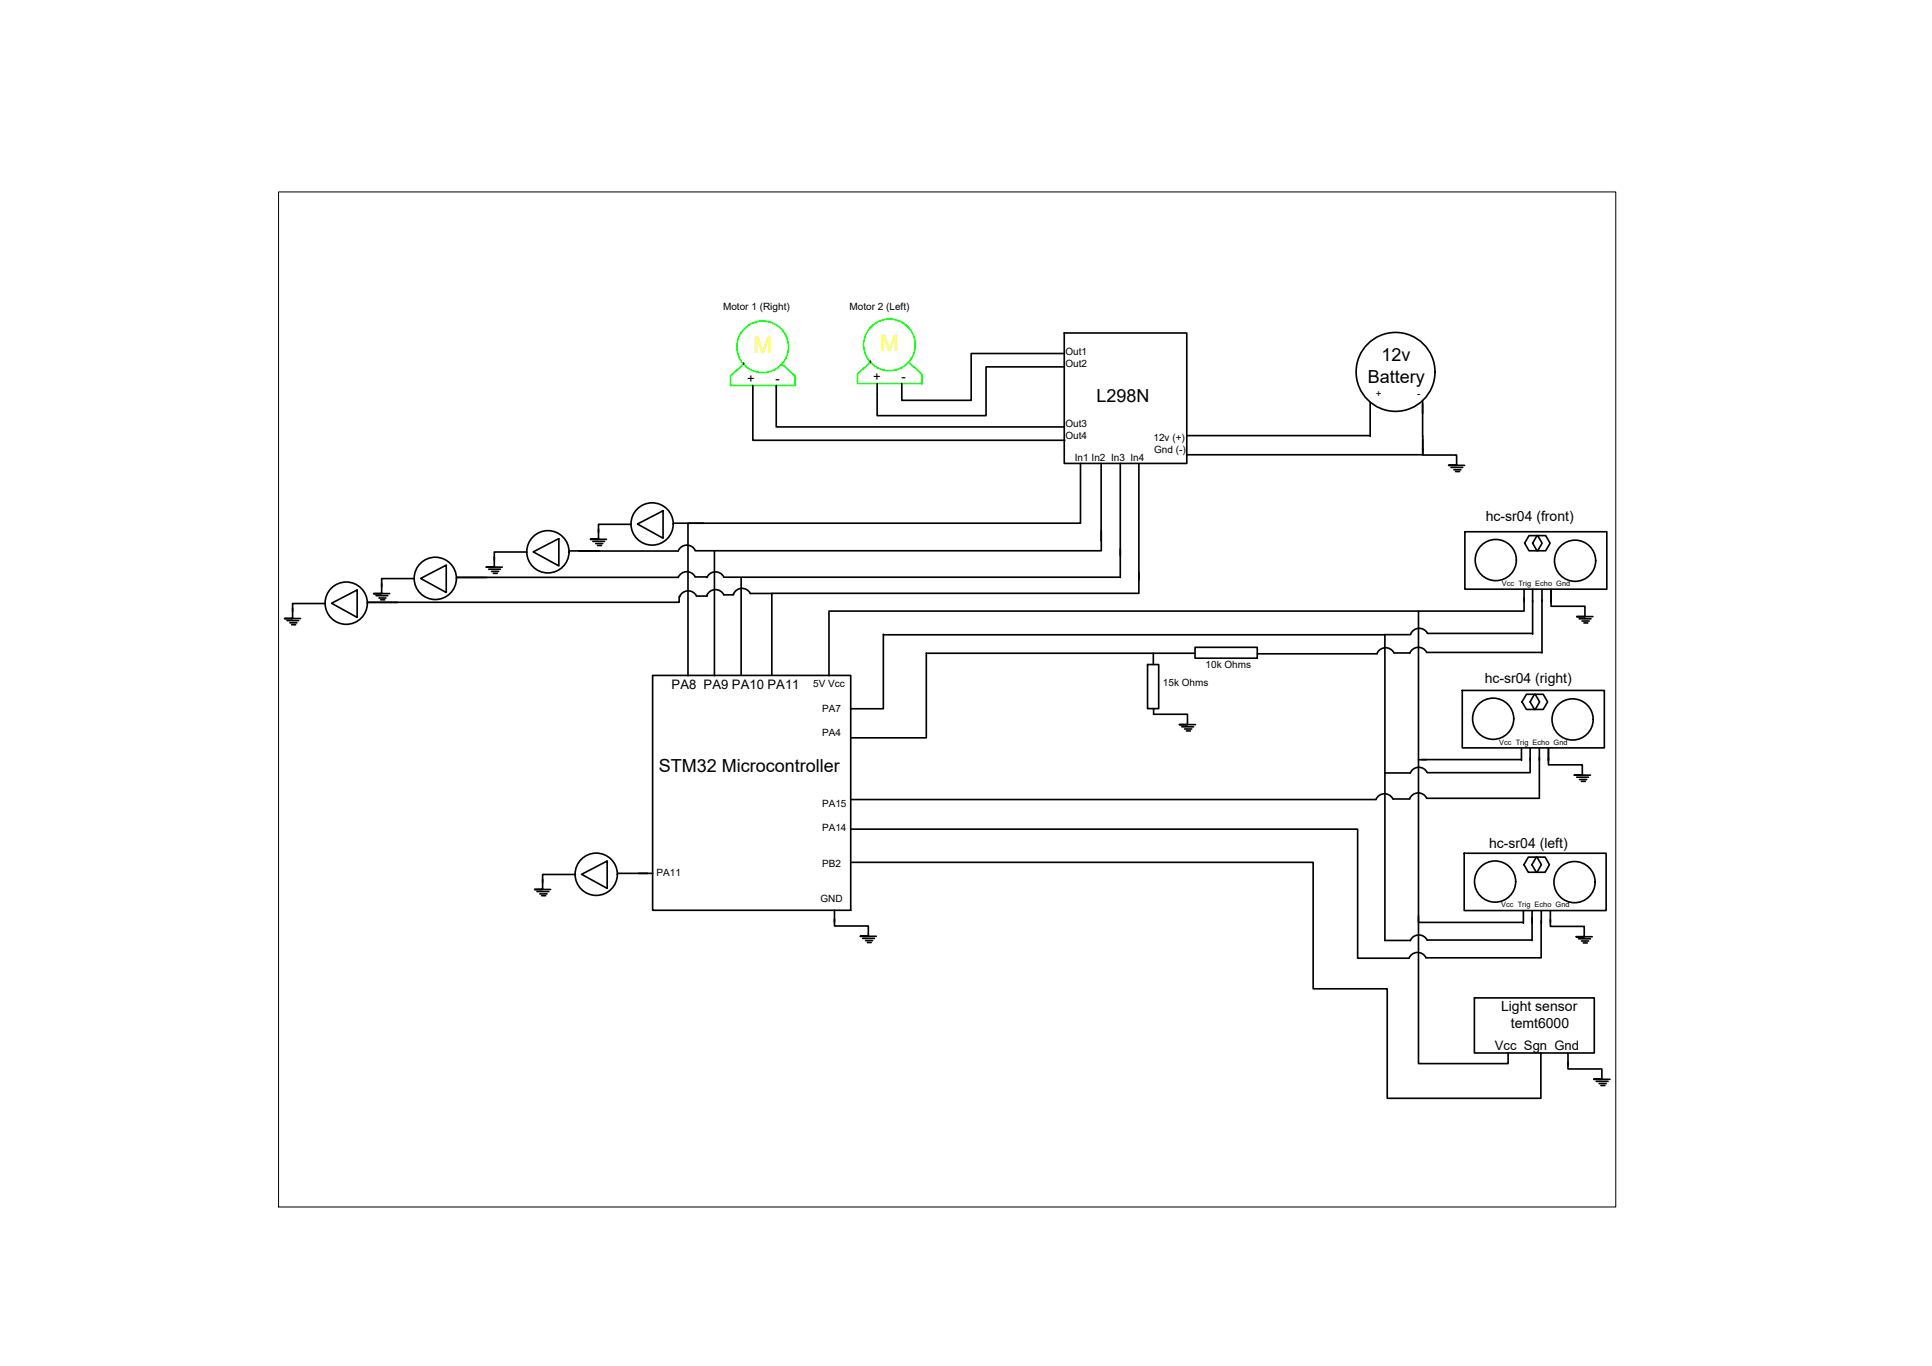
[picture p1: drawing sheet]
<svg xmlns="http://www.w3.org/2000/svg" width="297mm" height="210mm" viewBox="0 0 297 210" stroke-linecap="round" stroke-linejoin="round" font-family="sans-serif">
<!-- layer: 0 -->
<g fill="none" stroke="#000" stroke-width=".25">
<path d="M114.3 56h.1M115.7 59.2v8.5h48M119.3 59.2v6.4h44.3M133.8 55.7h.1M163.6 56.4h-12v7.5h-16.7v-4.9M163.6 51.2h18.9v20h-18.9zM163.6 54.3h-14.3v7.2h-10.7v-2.6M101.9 78.5l-3.9 2 3.9 2.2v-4.2M166.1 71.2v9.2h-60.3v23.5M169.3 71.2v11.9M172.2 71.2v17.5M175.1 71.3v17.8"/>
<path d="M182.5 66.9h28.1M210.7 61.8v5.3M218.7 61.6v5.6M218.7 67v2.9h-36.3M218.7 68.9v1h5.3v1.6h-1.3h2.5M218.7 67.5v1.8M223.1 71.8h1.8M223.5 72.2h1.1M223.8 72.5h.6M44.1 95.4h1.8M44.6 95.7h1M44.8 96h.7"/>
<path d="M45 93.5v1.5h-1.2h2.4M50 92.7h-5v1.3M54.9 90.7l-3.9 2 3.9 2.2v-4.2M56.5 92.6h4.6M57.8 91.5h1.8M58.3 91.9h1M58.5 92.2h.6M58.7 89.6v1.6h-1.2h2.4M63.7 88.9h-5v1.3M68.6 86.9l-3.9 2 3.9 2.1v-4.1M70.2 88.7h4.6M70.3 88.7h34"/>
<path d="M75.1 87.5h1.8M75.6 87.8h1.1M75.8 88.1h.7M76 85.6v1.6h-1.2h2.4M81 84.8h-5v1.3M85.9 82.8l-3.9 2 3.9 2.2v-4.2M87.5 84.7h4.6M89 84.7h15.3M91.2 83.2h1.7M91.6 83.5h1.1M91.9 83.8h.6M92 81.3v1.6h-1.2h2.4"/>
<path d="M97 80.6h-5v1.2M103.5 80.4h4.7M104.5 91.7h-.1v.8h-47.8M106.9 84.5a1.43 1.43 0 0 0-1.4-.7 1.43 1.43 0 0 0-1.2 .8M106.9 88.6a1.43 1.43 0 0 0-1.4-.8 1.43 1.43 0 0 0-1.2 .9M106.9 88.7h1.9M107.1 91.6a1.43 1.43 0 0 0-1.3-.8 1.43 1.43 0 0 0-1.3 .9M108.7 91.5v.1h-1.6M109.8 84.7v19.1M111.3 88.7h60.9M111.3 88.7a1.43 1.43 0 0 0-1.4-.8 1.43 1.43 0 0 0-1.2 .9M111.3 91.4a1.43 1.43 0 0 0-1.4-.8 1.43 1.43 0 0 0-1.2 .9"/>
<path d="M113.9 88.8v15M115.3 91.2h3.4M115.4 91.2a1.38 1.38 0 0 0-1.4-.8 1.38 1.38 0 0 0-1.2 1h-1.5M135.8 97.5v11.4h-5M135.8 97.5h77.1M169.3 81.5v3.1h-62.4M175.1 87.9v3.3h-56.4v12.5M183.7 99.5h9.6v1.6h-9.6zM218.1 93.9v47.8h16.1M225.2 81.7h21.8v8.8h-21.8zM234.3 91.9v2h-106.8v9.9M234.3 90.5v2"/>
<path d="M235.1 82.3h1.3l.7 1.2-.7 1.1h-1.3l-.7-1.1zM235.6 92.3v5.2M235.6 97.3h-16.1a1.4 1.4 0 0 0-1.4-.7 1.4 1.4 0 0 0-1.2 .9h-4v47M235.6 90.6v1.9M236.3 82.3h1.3l.7 1.2-.7 1.1h-1.3l-.7-1.1zM237.1 92.2v8.1M237.1 90.5v1.9M238.5 92.1v1.1h5.2v1.6M238.5 90.5v2.1M242.8 95.1h1.8M243.2 95.4h1.1M243.5 95.7h.6"/>
<path d="M243.7 94.7h-1.3h2.5M100.3 103.8h30.5v36.1h-30.5zM142.4 100.3v13.1h-11.6M142.4 100.4h41.3M176.4 102.1h1.7v6.8h-1.7zM177.3 100.4v1.7M177.4 108.9v.9h5.2v1.6l-1.3-.1h2.5M181.7 111.7h1.8M182.1 112h1.1M182.4 112.3h.6M193.3 100.5h18.4M212.9 118.8h4"/>
<path d="M216.8 100.3h-2.5a1.43 1.43 0 0 0-1.3-.8 1.43 1.43 0 0 0-1.3 .9M219.4 118.7a1.43 1.43 0 0 0-1.3-.8 1.43 1.43 0 0 0-1.3 .9M219.4 118.7h15.9M224.8 106.1h21.9v8.8h-21.9zM233.9 114.9v1.9M233.9 116.7h-15.8M234.7 106.7h1.3l.7 1.2-.7 1.1h-1.3l-.7-1.1zM235.3 114.9v3.7M235.9 106.7h1.4l.6 1.2-.6 1.1h-1.4l-.6-1.1zM236.7 114.9v7.8h-17.4M237.1 100.3l-17.8-.1a1.43 1.43 0 0 0-1.3-.7 1.43 1.43 0 0 0-1.2 .8M238.1 116.5v1h5.2v1.6h-1.3h2.5"/>
<path d="M238.1 114.9v2.1M242.4 119.4h1.8M242.9 119.8h1.1M82.6 137h1.8M83 137.4h1.1M83.3 137.6h.6M83.4 135.1v1.6h-1.2h2.5M88.5 134.4h-5.1v1.2M93.3 132.3l-3.9 2.1 4 2.1v-4.2M95 134.2h5.4M128.3 139.9v1.8M130.8 127.4h77.9v19.8h7.9a1.43 1.43 0 0 1 1.3-.8 1.43 1.43 0 0 1 1.3 .7"/>
<path d="M130.8 132.5h71.1v19.4h11.4v16.9h23.6v-7M214.1 122.7a1.43 1.43 0 0 0-1.3-.7 1.43 1.43 0 0 0-1.2 .9h-80.8M214.2 122.8h2.6M219.3 122.6a1.43 1.43 0 0 0-1.3-.8 1.43 1.43 0 0 0-1.3 .9M225.1 131.1h21.8v8.8h-21.8zM234.2 139.9v2M235 131.7h1.3l.7 1.2-.7 1.1h-1.3l-.7-1.1zM235.5 140v4.5M236.2 131.7h1.4l.6 1.2-.6 1.1h-1.4l-.7-1.1zM237 139.9v1.9M238.4 139.9v1.9M243.1 120.1h.6"/>
<path d="M128.3 141.2v1.1h5.2v1.6h-1.2h2.4M132.6 144.2h1.8M133.1 144.5h1.1M133.4 144.8h.5M212.9 144.5h3.9M218.1 140.7v22.7h13.8v-1.6M219.4 144.4a1.43 1.43 0 0 0-1.3-.7 1.43 1.43 0 0 0-1.3 .8M219.4 144.4h16.1M226.7 153.3h18.4v8.5h-18.4zM236.9 141.5v5.7h-17.7M238.4 141.3v1.1h5.2v1.5h-1.3h2.5M242.7 144.3h1.8"/>
<path d="M243.1 144.6h1.1M243.4 144.9h.6M241.1 163.2v1.1h5.2v1.5h-1.2h2.4M241.1 161.8v1.9M245.4 166.2h1.8M245.9 166.5h1.1M246.1 166.8h.6"/>
<circle cx="214.6" cy="57.1" r="6.1"/>
<circle cx="53.2" cy="92.7" r="3.2"/>
<circle cx="66.9" cy="88.9" r="3.2"/>
<circle cx="84.2" cy="84.8" r="3.2"/>
<circle cx="100.3" cy="80.5" r="3.2"/>
<circle cx="230" cy="86.1" r="3.2"/>
<circle cx="242.2" cy="86.2" r="3.2"/>
<circle cx="229.6" cy="110.4" r="3.2"/>
<circle cx="241.8" cy="110.5" r="3.2"/>
<circle cx="91.7" cy="134.3" r="3.2"/>
<circle cx="229.9" cy="135.5" r="3.2"/>
<circle cx="242.1" cy="135.5" r="3.2"/>
</g>
<!-- layer: E-SYMB -->
<g fill="none" stroke="#0f0" stroke-width=".25">
<path d="M114.3 56l-2 1.7v1.6h9.9v-1.6l-2-1.7M133.8 55.7l-2 1.8v1.5h9.9v-1.5l-2-1.8"/>
<circle cx="117.3" cy="53.3" r="4"/>
<circle cx="136.8" cy="53" r="4"/>
</g>
<!-- layer: 0 -->
<path d="M42.8 29.5h205.6v156h-205.6z" fill="none" stroke="#000" stroke-width=".15"/>
<g font-size="3.5" fill="#ff0">
<text x="135.3" y="53.9">M</text>
<text x="115.8" y="54.2">M</text>
</g>
<g font-size="2.8">
<text x="210.3" y="58.9">Battery</text>
<text x="212.4" y="55.5">12v</text>
<text x="168.6" y="61.8">L298N</text>
<text x="101.3" y="118.7">STM32 Microcontroller</text>
</g>
<g font-size="2.2">
<text x="228.4" y="80.1">hc-sr04 (front)</text>
<text x="228.3" y="104.9">hc-sr04 (right)</text>
<text x="228.9" y="130.2">hc-sr04 (left)</text>
<text x="230.8" y="155.3">Light sensor</text>
<text x="232.3" y="157.9">temt6000</text>
</g>
<g font-size="2">
<text x="114.9" y="58.9">+</text>
<text x="119.2" y="58.9">-</text>
<text x="134.2" y="58.5">+</text>
<text x="138.6" y="58.5">-</text>
<text x="103.3" y="105.8">PA8 PA9 PA10 PA11</text>
<text x="229.8" y="161.3">Vcc Sgn Gnd</text>
</g>
<g font-size="1.5">
<text x="111.2" y="47.7">Motor 1 (Right)</text>
<text x="130.6" y="47.6">Motor 2 (Left)</text>
<text x="163.8" y="54.5">Out1</text>
<text x="163.8" y="56.4">Out2</text>
<text x="163.8" y="65.6">Out3</text>
<text x="211.5" y="60.9">+</text>
<text x="217.9" y="60.9">-</text>
<text x="163.8" y="67.4">Out4</text>
<text x="165.3" y="70.8">In1 In2 In3 In4</text>
<text x="177.3" y="67.8">12v (+)</text>
<text x="177.4" y="69.6">Gnd (-)</text>
<text x="125" y="105.6">5V Vcc</text>
<text x="178.8" y="105.4">15k Ohms</text>
<text x="185.4" y="102.6">10k Ohms</text>
<text x="126.4" y="109.4">PA7</text>
<text x="126.4" y="113">PA4</text>
<text x="126.4" y="124">PA15</text>
<text x="126.4" y="127.7">PA14</text>
<text x="101" y="134.6">PA11</text>
<text x="126.4" y="133.2">PB2</text>
<text x="126.1" y="138.6">GND</text>
</g>
<g font-size="1.1">
<text x="230.9" y="90">Vcc Trig Echo Gnd</text>
<text x="230.5" y="114.4">Vcc Trig Echo Gnd</text>
<text x="230.8" y="139.4">Vcc Trig Echo Gnd</text>
</g>
</svg>
